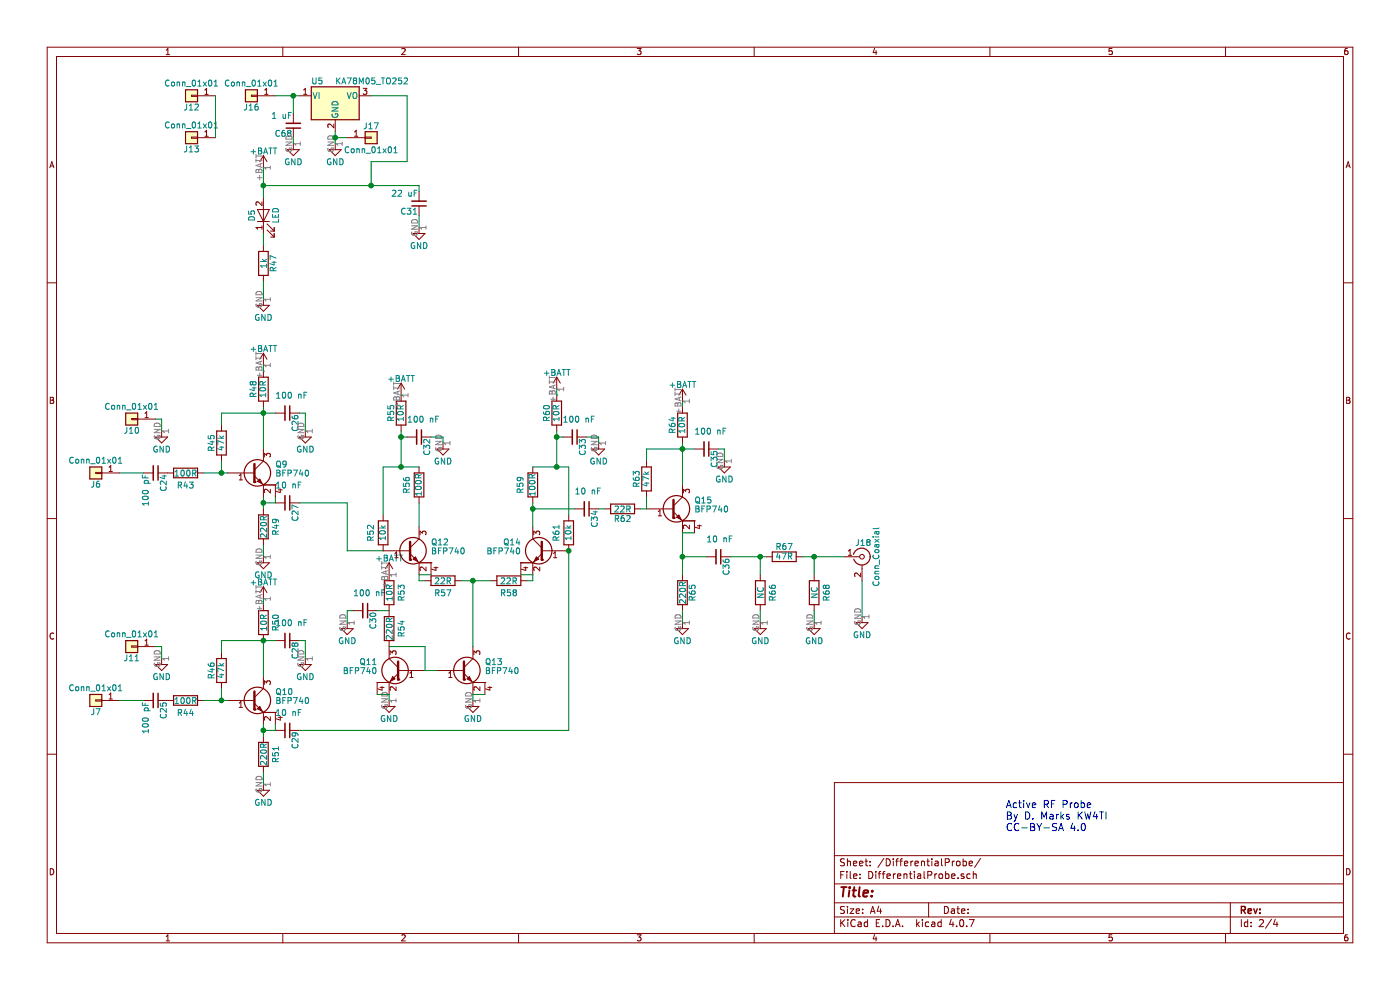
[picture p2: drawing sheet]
EESchema Schematic File Version 2
LIBS:power
LIBS:device
LIBS:switches
LIBS:relays
LIBS:motors
LIBS:transistors
LIBS:conn
LIBS:linear
LIBS:regul
LIBS:74xx
LIBS:cmos4000
LIBS:adc-dac
LIBS:memory
LIBS:xilinx
LIBS:microcontrollers
LIBS:dsp
LIBS:microchip
LIBS:analog_switches
LIBS:motorola
LIBS:texas
LIBS:intel
LIBS:audio
LIBS:interface
LIBS:digital-audio
LIBS:philips
LIBS:display
LIBS:cypress
LIBS:siliconi
LIBS:opto
LIBS:atmel
LIBS:contrib
LIBS:valves
LIBS:bfp740
LIBS:RFUtilityKnife-cache
EELAYER 25 0
EELAYER END
$Descr A4 11693 8268
encoding utf-8
Sheet 2 4
Title ""
Date ""
Rev ""
Comp ""
Comment1 ""
Comment2 ""
Comment3 ""
Comment4 ""
$EndDescr
$Comp
L C_Small C24
U 1 1
P 1300 3950
F 0 "C24" H 1310 4020 50  0000 L CNN
F 1 "100 pF" H 1310 3870 50  0000 L CNN
F 2 "Capacitors_SMD:C_0402_NoSilk" H 1300 3950 50  0001 C CNN
F 3 "" H 1300 3950 50  0001 C CNN
F 4 " C1546" H 1300 3950 60  0001 C CNN "LCSC"
	1    1300 3950
	0    1    1    0   
$EndComp
$Comp
L GND #PWR042
U 1 1
P 2200 4650
F 0 "#PWR042" H 2200 4400 50  0001 C CNN
F 1 "GND" H 2200 4500 50  0000 C CNN
F 2 "" H 2200 4650 50  0001 C CNN
F 3 "" H 2200 4650 50  0001 C CNN
	1    2200 4650
	1    0    0    -1  
$EndComp
$Comp
L Conn_01x01 J6
U 1 1
P 800 3950
F 0 "J6" H 800 4050 50  0000 C CNN
F 1 "Conn_01x01" H 800 3850 50  0000 C CNN
F 2 "RFUtilityKnife:PadHole" H 800 3950 50  0001 C CNN
F 3 "" H 800 3950 50  0001 C CNN
	1    800  3950
	-1   0    0    1   
$EndComp
$Comp
L R R49
U 1 1
P 2200 4400
F 0 "R49" V 2300 4400 50  0000 C CNN
F 1 "220R" V 2200 4400 50  0000 C CNN
F 2 "Resistors_SMD:R_0402_NoSilk" V 2130 4400 50  0001 C CNN
F 3 "" H 2200 4400 50  0001 C CNN
F 4 "C25091" V 2200 4400 60  0001 C CNN "LCSC"
	1    2200 4400
	1    0    0    -1  
$EndComp
$Comp
L C_Small C27
U 1 1
P 2400 4200
F 0 "C27" H 2410 4270 50  0000 L CNN
F 1 "10 nF" V 2250 4100 50  0000 L CNN
F 2 "Capacitors_SMD:C_0402_NoSilk" H 2400 4200 50  0001 C CNN
F 3 "" H 2400 4200 50  0001 C CNN
F 4 " C15195" H 2400 4200 60  0001 C CNN "LCSC"
	1    2400 4200
	0    1    1    0   
$EndComp
$Comp
L C_Small C34
U 1 1
P 4900 4250
F 0 "C34" H 4910 4320 50  0000 L CNN
F 1 "10 nF" V 4750 4150 50  0000 L CNN
F 2 "Capacitors_SMD:C_0402_NoSilk" H 4900 4250 50  0001 C CNN
F 3 "" H 4900 4250 50  0001 C CNN
F 4 " C15195" H 4900 4250 60  0001 C CNN "LCSC"
	1    4900 4250
	0    1    1    0   
$EndComp
$Comp
L C_Small C36
U 1 1
P 6000 4650
F 0 "C36" H 6010 4720 50  0000 L CNN
F 1 "10 nF" V 5850 4550 50  0000 L CNN
F 2 "Capacitors_SMD:C_0402_NoSilk" H 6000 4650 50  0001 C CNN
F 3 "" H 6000 4650 50  0001 C CNN
F 4 " C15195" H 6000 4650 60  0001 C CNN "LCSC"
	1    6000 4650
	0    1    1    0   
$EndComp
$Comp
L R R65
U 1 1
P 5700 4950
F 0 "R65" V 5780 4950 50  0000 C CNN
F 1 "220R" V 5700 4950 50  0000 C CNN
F 2 "Resistors_SMD:R_0402_NoSilk" V 5630 4950 50  0001 C CNN
F 3 "" H 5700 4950 50  0001 C CNN
F 4 "C25091" V 5700 4950 60  0001 C CNN "LCSC"
	1    5700 4950
	1    0    0    -1  
$EndComp
$Comp
L GND #PWR043
U 1 1
P 2800 1200
F 0 "#PWR043" H 2800 950 50  0001 C CNN
F 1 "GND" H 2800 1050 50  0000 C CNN
F 2 "" H 2800 1200 50  0001 C CNN
F 3 "" H 2800 1200 50  0001 C CNN
	1    2800 1200
	1    0    0    -1  
$EndComp
$Comp
L Conn_01x01 J10
U 1 1
P 1100 3500
F 0 "J10" H 1100 3600 50  0000 C CNN
F 1 "Conn_01x01" H 1100 3400 50  0000 C CNN
F 2 "RFUtilityKnife:PadHole" H 1100 3500 50  0001 C CNN
F 3 "" H 1100 3500 50  0001 C CNN
	1    1100 3500
	-1   0    0    1   
$EndComp
$Comp
L GND #PWR044
U 1 1
P 1350 3600
F 0 "#PWR044" H 1350 3350 50  0001 C CNN
F 1 "GND" H 1350 3450 50  0000 C CNN
F 2 "" H 1350 3600 50  0001 C CNN
F 3 "" H 1350 3600 50  0001 C CNN
	1    1350 3600
	1    0    0    -1  
$EndComp
$Comp
L Conn_01x01 J16
U 1 1
P 2100 800
F 0 "J16" H 2100 900 50  0000 C CNN
F 1 "Conn_01x01" H 2100 700 50  0000 C CNN
F 2 "RFUtilityKnife:PadHole" H 2100 800 50  0001 C CNN
F 3 "" H 2100 800 50  0001 C CNN
	1    2100 800 
	-1   0    0    1   
$EndComp
$Comp
L Conn_01x01 J17
U 1 1
P 3100 1150
F 0 "J17" H 3100 1250 50  0000 C CNN
F 1 "Conn_01x01" H 3100 1050 50  0000 C CNN
F 2 "RFUtilityKnife:PadHole" H 3100 1150 50  0001 C CNN
F 3 "" H 3100 1150 50  0001 C CNN
	1    3100 1150
	1    0    0    -1  
$EndComp
$Comp
L LED D5
U 1 1
P 2200 1800
F 0 "D5" H 2200 1900 50  0000 C CNN
F 1 "LED" H 2200 1700 50  0000 C CNN
F 2 "LEDs:LED_0805_HandSoldering" H 2200 1800 50  0001 C CNN
F 3 "" H 2200 1800 50  0001 C CNN
F 4 "C2296" H 2200 1800 60  0001 C CNN "LCSC"
	1    2200 1800
	0    -1   -1   0   
$EndComp
$Comp
L R R47
U 1 1
P 2200 2200
F 0 "R47" V 2280 2200 50  0000 C CNN
F 1 "1k" V 2200 2200 50  0000 C CNN
F 2 "Resistors_SMD:R_0805_HandSoldering" V 2130 2200 50  0001 C CNN
F 3 "" H 2200 2200 50  0001 C CNN
F 4 "C17513" V 2200 2200 60  0001 C CNN "LCSC"
	1    2200 2200
	1    0    0    -1  
$EndComp
$Comp
L GND #PWR045
U 1 1
P 2200 2500
F 0 "#PWR045" H 2200 2250 50  0001 C CNN
F 1 "GND" H 2200 2350 50  0000 C CNN
F 2 "" H 2200 2500 50  0001 C CNN
F 3 "" H 2200 2500 50  0001 C CNN
	1    2200 2500
	1    0    0    -1  
$EndComp
$Comp
L C_Small C31
U 1 1
P 3500 1700
F 0 "C31" H 3510 1770 50  0000 L CNN
F 1 "22 uF" H 3510 1620 50  0000 L CNN
F 2 "Capacitors_SMD:C_0805_HandSoldering" H 3500 1700 50  0001 C CNN
F 3 "" H 3500 1700 50  0001 C CNN
F 4 "C45783" H 3500 1700 60  0001 C CNN "LCSC"
	1    3500 1700
	-1   0    0    1   
$EndComp
$Comp
L C_Small C26
U 1 1
P 2400 3450
F 0 "C26" H 2410 3520 50  0000 L CNN
F 1 "100 nF" V 2250 3350 50  0000 L CNN
F 2 "Capacitors_SMD:C_0402_NoSilk" H 2400 3450 50  0001 C CNN
F 3 "" H 2400 3450 50  0001 C CNN
F 4 " C1525" H 2400 3450 60  0001 C CNN "LCSC"
	1    2400 3450
	0    1    1    0   
$EndComp
$Comp
L GND #PWR046
U 1 1
P 2550 3600
F 0 "#PWR046" H 2550 3350 50  0001 C CNN
F 1 "GND" H 2550 3450 50  0000 C CNN
F 2 "" H 2550 3600 50  0001 C CNN
F 3 "" H 2550 3600 50  0001 C CNN
	1    2550 3600
	1    0    0    -1  
$EndComp
$Comp
L GND #PWR047
U 1 1
P 5700 5200
F 0 "#PWR047" H 5700 4950 50  0001 C CNN
F 1 "GND" H 5700 5050 50  0000 C CNN
F 2 "" H 5700 5200 50  0001 C CNN
F 3 "" H 5700 5200 50  0001 C CNN
	1    5700 5200
	1    0    0    -1  
$EndComp
$Comp
L Conn_Coaxial J18
U 1 1
P 7200 4650
F 0 "J18" H 7210 4770 50  0000 C CNN
F 1 "Conn_Coaxial" V 7315 4650 50  0000 C CNN
F 2 "RFUtilityKnife:Amphenol_RF_SMA_132289" H 7200 4650 50  0001 C CNN
F 3 "" H 7200 4650 50  0001 C CNN
	1    7200 4650
	1    0    0    -1  
$EndComp
$Comp
L GND #PWR048
U 1 1
P 7200 5150
F 0 "#PWR048" H 7200 4900 50  0001 C CNN
F 1 "GND" H 7200 5000 50  0000 C CNN
F 2 "" H 7200 5150 50  0001 C CNN
F 3 "" H 7200 5150 50  0001 C CNN
	1    7200 5150
	1    0    0    -1  
$EndComp
$Comp
L GND #PWR049
U 1 1
P 3500 1900
F 0 "#PWR049" H 3500 1650 50  0001 C CNN
F 1 "GND" H 3500 1750 50  0000 C CNN
F 2 "" H 3500 1900 50  0001 C CNN
F 3 "" H 3500 1900 50  0001 C CNN
	1    3500 1900
	1    0    0    -1  
$EndComp
Text Notes 8400 6950 0    60   ~ 0
Active RF Probe\nBy D. Marks KW4TI\nCC-BY-SA 4.0
$Comp
L Conn_01x01 J12
U 1 1
P 1600 800
F 0 "J12" H 1600 900 50  0000 C CNN
F 1 "Conn_01x01" H 1600 700 50  0000 C CNN
F 2 "RFUtilityKnife:PadHole" H 1600 800 50  0001 C CNN
F 3 "" H 1600 800 50  0001 C CNN
	1    1600 800 
	-1   0    0    1   
$EndComp
$Comp
L Conn_01x01 J13
U 1 1
P 1600 1150
F 0 "J13" H 1600 1250 50  0000 C CNN
F 1 "Conn_01x01" H 1600 1050 50  0000 C CNN
F 2 "RFUtilityKnife:PadHole" H 1600 1150 50  0001 C CNN
F 3 "" H 1600 1150 50  0001 C CNN
	1    1600 1150
	-1   0    0    1   
$EndComp
$Comp
L R R45
U 1 1
P 1850 3700
F 0 "R45" V 1930 3700 50  0000 C CNN
F 1 "47k" V 1850 3700 50  0000 C CNN
F 2 "Resistors_SMD:R_0402_NoSilk" V 1780 3700 50  0001 C CNN
F 3 "" H 1850 3700 50  0001 C CNN
F 4 "C25792" V 1850 3700 60  0001 C CNN "LCSC"
	1    1850 3700
	-1   0    0    1   
$EndComp
$Comp
L R R63
U 1 1
P 5400 4000
F 0 "R63" V 5480 4000 50  0000 C CNN
F 1 "47k" V 5400 4000 50  0000 C CNN
F 2 "Resistors_SMD:R_0402_NoSilk" V 5330 4000 50  0001 C CNN
F 3 "" H 5400 4000 50  0001 C CNN
F 4 "C25792" V 5400 4000 60  0001 C CNN "LCSC"
	1    5400 4000
	-1   0    0    1   
$EndComp
$Comp
L C_Small C25
U 1 1
P 1300 5850
F 0 "C25" H 1310 5920 50  0000 L CNN
F 1 "100 pF" H 1310 5770 50  0000 L CNN
F 2 "Capacitors_SMD:C_0402_NoSilk" H 1300 5850 50  0001 C CNN
F 3 "" H 1300 5850 50  0001 C CNN
F 4 " C1546" H 1300 5850 60  0001 C CNN "LCSC"
	1    1300 5850
	0    1    1    0   
$EndComp
$Comp
L GND #PWR050
U 1 1
P 2200 6550
F 0 "#PWR050" H 2200 6300 50  0001 C CNN
F 1 "GND" H 2200 6400 50  0000 C CNN
F 2 "" H 2200 6550 50  0001 C CNN
F 3 "" H 2200 6550 50  0001 C CNN
	1    2200 6550
	1    0    0    -1  
$EndComp
$Comp
L Conn_01x01 J7
U 1 1
P 800 5850
F 0 "J7" H 800 5950 50  0000 C CNN
F 1 "Conn_01x01" H 800 5750 50  0000 C CNN
F 2 "RFUtilityKnife:PadHole" H 800 5850 50  0001 C CNN
F 3 "" H 800 5850 50  0001 C CNN
	1    800  5850
	-1   0    0    1   
$EndComp
$Comp
L R R51
U 1 1
P 2200 6300
F 0 "R51" V 2300 6300 50  0000 C CNN
F 1 "220R" V 2200 6300 50  0000 C CNN
F 2 "Resistors_SMD:R_0402_NoSilk" V 2130 6300 50  0001 C CNN
F 3 "" H 2200 6300 50  0001 C CNN
F 4 "C25091" V 2200 6300 60  0001 C CNN "LCSC"
	1    2200 6300
	1    0    0    -1  
$EndComp
$Comp
L C_Small C29
U 1 1
P 2400 6100
F 0 "C29" H 2410 6170 50  0000 L CNN
F 1 "10 nF" V 2250 6000 50  0000 L CNN
F 2 "Capacitors_SMD:C_0402_NoSilk" H 2400 6100 50  0001 C CNN
F 3 "" H 2400 6100 50  0001 C CNN
F 4 " C15195" H 2400 6100 60  0001 C CNN "LCSC"
	1    2400 6100
	0    1    1    0   
$EndComp
$Comp
L Conn_01x01 J11
U 1 1
P 1100 5400
F 0 "J11" H 1100 5500 50  0000 C CNN
F 1 "Conn_01x01" H 1100 5300 50  0000 C CNN
F 2 "RFUtilityKnife:PadHole" H 1100 5400 50  0001 C CNN
F 3 "" H 1100 5400 50  0001 C CNN
	1    1100 5400
	-1   0    0    1   
$EndComp
$Comp
L GND #PWR051
U 1 1
P 1350 5500
F 0 "#PWR051" H 1350 5250 50  0001 C CNN
F 1 "GND" H 1350 5350 50  0000 C CNN
F 2 "" H 1350 5500 50  0001 C CNN
F 3 "" H 1350 5500 50  0001 C CNN
	1    1350 5500
	1    0    0    -1  
$EndComp
$Comp
L C_Small C28
U 1 1
P 2400 5350
F 0 "C28" H 2410 5420 50  0000 L CNN
F 1 "100 nF" V 2250 5250 50  0000 L CNN
F 2 "Capacitors_SMD:C_0402_NoSilk" H 2400 5350 50  0001 C CNN
F 3 "" H 2400 5350 50  0001 C CNN
F 4 " C1525" H 2400 5350 60  0001 C CNN "LCSC"
	1    2400 5350
	0    1    1    0   
$EndComp
$Comp
L GND #PWR052
U 1 1
P 2550 5500
F 0 "#PWR052" H 2550 5250 50  0001 C CNN
F 1 "GND" H 2550 5350 50  0000 C CNN
F 2 "" H 2550 5500 50  0001 C CNN
F 3 "" H 2550 5500 50  0001 C CNN
	1    2550 5500
	1    0    0    -1  
$EndComp
$Comp
L R R46
U 1 1
P 1850 5600
F 0 "R46" V 1930 5600 50  0000 C CNN
F 1 "47k" V 1850 5600 50  0000 C CNN
F 2 "Resistors_SMD:R_0402_NoSilk" V 1780 5600 50  0001 C CNN
F 3 "" H 1850 5600 50  0001 C CNN
F 4 "C25792" V 1850 5600 60  0001 C CNN "LCSC"
	1    1850 5600
	-1   0    0    1   
$EndComp
$Comp
L GND #PWR053
U 1 1
P 3250 5850
F 0 "#PWR053" H 3250 5600 50  0001 C CNN
F 1 "GND" H 3250 5700 50  0000 C CNN
F 2 "" H 3250 5850 50  0001 C CNN
F 3 "" H 3250 5850 50  0001 C CNN
	1    3250 5850
	1    0    0    -1  
$EndComp
$Comp
L GND #PWR054
U 1 1
P 3950 5850
F 0 "#PWR054" H 3950 5600 50  0001 C CNN
F 1 "GND" H 3950 5700 50  0000 C CNN
F 2 "" H 3950 5850 50  0001 C CNN
F 3 "" H 3950 5850 50  0001 C CNN
	1    3950 5850
	1    0    0    -1  
$EndComp
$Comp
L R R54
U 1 1
P 3250 5250
F 0 "R54" V 3350 5250 50  0000 C CNN
F 1 "220R" V 3250 5250 50  0000 C CNN
F 2 "Resistors_SMD:R_0402_NoSilk" V 3180 5250 50  0001 C CNN
F 3 "" H 3250 5250 50  0001 C CNN
F 4 "C25091" V 3250 5250 60  0001 C CNN "LCSC"
	1    3250 5250
	1    0    0    -1  
$EndComp
$Comp
L R R57
U 1 1
P 3700 4850
F 0 "R57" V 3800 4850 50  0000 C CNN
F 1 "22R" V 3700 4850 50  0000 C CNN
F 2 "Resistors_SMD:R_0402_NoSilk" V 3630 4850 50  0001 C CNN
F 3 "" H 3700 4850 50  0001 C CNN
F 4 "C25092" V 3700 4850 60  0001 C CNN "LCSC"
	1    3700 4850
	0    1    1    0   
$EndComp
$Comp
L R R58
U 1 1
P 4250 4850
F 0 "R58" V 4350 4850 50  0000 C CNN
F 1 "22R" V 4250 4850 50  0000 C CNN
F 2 "Resistors_SMD:R_0402_NoSilk" V 4180 4850 50  0001 C CNN
F 3 "" H 4250 4850 50  0001 C CNN
F 4 "C25092" V 4250 4850 60  0001 C CNN "LCSC"
	1    4250 4850
	0    1    1    0   
$EndComp
$Comp
L R R52
U 1 1
P 3200 4450
F 0 "R52" V 3300 4450 50  0000 C CNN
F 1 "10k" V 3200 4450 50  0000 C CNN
F 2 "Resistors_SMD:R_0402_NoSilk" V 3130 4450 50  0001 C CNN
F 3 "" H 3200 4450 50  0001 C CNN
F 4 " C25744" V 3200 4450 60  0001 C CNN "LCSC"
	1    3200 4450
	-1   0    0    1   
$EndComp
$Comp
L R R61
U 1 1
P 4750 4450
F 0 "R61" V 4850 4450 50  0000 C CNN
F 1 "10k" V 4750 4450 50  0000 C CNN
F 2 "Resistors_SMD:R_0402_NoSilk" V 4680 4450 50  0001 C CNN
F 3 "" H 4750 4450 50  0001 C CNN
F 4 " C25744" V 4750 4450 60  0001 C CNN "LCSC"
	1    4750 4450
	-1   0    0    1   
$EndComp
$Comp
L R R56
U 1 1
P 3500 4050
F 0 "R56" V 3600 4050 50  0000 C CNN
F 1 "100R" V 3500 4050 50  0000 C CNN
F 2 "Resistors_SMD:R_0402_NoSilk" V 3430 4050 50  0001 C CNN
F 3 "" H 3500 4050 50  0001 C CNN
F 4 "C25076" V 3500 4050 60  0001 C CNN "LCSC"
	1    3500 4050
	-1   0    0    1   
$EndComp
$Comp
L R R59
U 1 1
P 4450 4050
F 0 "R59" V 4550 4050 50  0000 C CNN
F 1 "100R" V 4450 4050 50  0000 C CNN
F 2 "Resistors_SMD:R_0402_NoSilk" V 4380 4050 50  0001 C CNN
F 3 "" H 4450 4050 50  0001 C CNN
F 4 "C25076" V 4450 4050 60  0001 C CNN "LCSC"
	1    4450 4050
	-1   0    0    1   
$EndComp
$Comp
L GND #PWR055
U 1 1
P 6050 3850
F 0 "#PWR055" H 6050 3600 50  0001 C CNN
F 1 "GND" H 6050 3700 50  0000 C CNN
F 2 "" H 6050 3850 50  0001 C CNN
F 3 "" H 6050 3850 50  0001 C CNN
	1    6050 3850
	1    0    0    -1  
$EndComp
$Comp
L C_Small C35
U 1 1
P 5900 3750
F 0 "C35" H 5910 3820 50  0000 L CNN
F 1 "100 nF" V 5750 3650 50  0000 L CNN
F 2 "Capacitors_SMD:C_0402_NoSilk" H 5900 3750 50  0001 C CNN
F 3 "" H 5900 3750 50  0001 C CNN
F 4 " C1525" H 5900 3750 60  0001 C CNN "LCSC"
	1    5900 3750
	0    1    1    0   
$EndComp
$Comp
L GND #PWR056
U 1 1
P 2900 5200
F 0 "#PWR056" H 2900 4950 50  0001 C CNN
F 1 "GND" H 2900 5050 50  0000 C CNN
F 2 "" H 2900 5200 50  0001 C CNN
F 3 "" H 2900 5200 50  0001 C CNN
	1    2900 5200
	1    0    0    -1  
$EndComp
$Comp
L C_Small C30
U 1 1
P 3050 5100
F 0 "C30" H 3060 5170 50  0000 L CNN
F 1 "100 nF" V 2900 5000 50  0000 L CNN
F 2 "Capacitors_SMD:C_0402_NoSilk" H 3050 5100 50  0001 C CNN
F 3 "" H 3050 5100 50  0001 C CNN
F 4 " C1525" H 3050 5100 60  0001 C CNN "LCSC"
	1    3050 5100
	0    1    1    0   
$EndComp
$Comp
L R R48
U 1 1
P 2200 3250
F 0 "R48" V 2280 3250 50  0000 C CNN
F 1 "10R" V 2200 3250 50  0000 C CNN
F 2 "Resistors_SMD:R_0402_NoSilk" V 2130 3250 50  0001 C CNN
F 3 "" H 2200 3250 50  0001 C CNN
F 4 " C25077" V 2200 3250 60  0001 C CNN "LCSC"
	1    2200 3250
	-1   0    0    1   
$EndComp
$Comp
L R R60
U 1 1
P 4650 3450
F 0 "R60" V 4730 3450 50  0000 C CNN
F 1 "10R" V 4650 3450 50  0000 C CNN
F 2 "Resistors_SMD:R_0402_NoSilk" V 4580 3450 50  0001 C CNN
F 3 "" H 4650 3450 50  0001 C CNN
F 4 " C25077" V 4650 3450 60  0001 C CNN "LCSC"
	1    4650 3450
	-1   0    0    1   
$EndComp
$Comp
L R R64
U 1 1
P 5700 3550
F 0 "R64" V 5780 3550 50  0000 C CNN
F 1 "10R" V 5700 3550 50  0000 C CNN
F 2 "Resistors_SMD:R_0402_NoSilk" V 5630 3550 50  0001 C CNN
F 3 "" H 5700 3550 50  0001 C CNN
F 4 " C25077" V 5700 3550 60  0001 C CNN "LCSC"
	1    5700 3550
	-1   0    0    1   
$EndComp
$Comp
L R R53
U 1 1
P 3250 4950
F 0 "R53" V 3350 4950 50  0000 C CNN
F 1 "10R" V 3250 4950 50  0000 C CNN
F 2 "Resistors_SMD:R_0402_NoSilk" V 3180 4950 50  0001 C CNN
F 3 "" H 3250 4950 50  0001 C CNN
F 4 " C25077" V 3250 4950 60  0001 C CNN "LCSC"
	1    3250 4950
	1    0    0    -1  
$EndComp
$Comp
L R R50
U 1 1
P 2200 5200
F 0 "R50" V 2300 5200 50  0000 C CNN
F 1 "10R" V 2200 5200 50  0000 C CNN
F 2 "Resistors_SMD:R_0402_NoSilk" V 2130 5200 50  0001 C CNN
F 3 "" H 2200 5200 50  0001 C CNN
F 4 " C25077" V 2200 5200 60  0001 C CNN "LCSC"
	1    2200 5200
	1    0    0    -1  
$EndComp
$Comp
L C_Small C33
U 1 1
P 4800 3650
F 0 "C33" H 4810 3720 50  0000 L CNN
F 1 "100 nF" V 4650 3550 50  0000 L CNN
F 2 "Capacitors_SMD:C_0402_NoSilk" H 4800 3650 50  0001 C CNN
F 3 "" H 4800 3650 50  0001 C CNN
F 4 " C1525" H 4800 3650 60  0001 C CNN "LCSC"
	1    4800 3650
	0    1    1    0   
$EndComp
$Comp
L GND #PWR057
U 1 1
P 5000 3700
F 0 "#PWR057" H 5000 3450 50  0001 C CNN
F 1 "GND" H 5000 3550 50  0000 C CNN
F 2 "" H 5000 3700 50  0001 C CNN
F 3 "" H 5000 3700 50  0001 C CNN
	1    5000 3700
	1    0    0    -1  
$EndComp
$Comp
L R R55
U 1 1
P 3350 3450
F 0 "R55" V 3430 3450 50  0000 C CNN
F 1 "10R" V 3350 3450 50  0000 C CNN
F 2 "Resistors_SMD:R_0402_NoSilk" V 3280 3450 50  0001 C CNN
F 3 "" H 3350 3450 50  0001 C CNN
F 4 " C25077" V 3350 3450 60  0001 C CNN "LCSC"
	1    3350 3450
	-1   0    0    1   
$EndComp
$Comp
L C_Small C32
U 1 1
P 3500 3650
F 0 "C32" H 3510 3720 50  0000 L CNN
F 1 "100 nF" V 3350 3550 50  0000 L CNN
F 2 "Capacitors_SMD:C_0402_NoSilk" H 3500 3650 50  0001 C CNN
F 3 "" H 3500 3650 50  0001 C CNN
F 4 " C1525" H 3500 3650 60  0001 C CNN "LCSC"
	1    3500 3650
	0    1    1    0   
$EndComp
$Comp
L GND #PWR058
U 1 1
P 3700 3700
F 0 "#PWR058" H 3700 3450 50  0001 C CNN
F 1 "GND" H 3700 3550 50  0000 C CNN
F 2 "" H 3700 3700 50  0001 C CNN
F 3 "" H 3700 3700 50  0001 C CNN
	1    3700 3700
	1    0    0    -1  
$EndComp
$Comp
L R R66
U 1 1
P 6350 4950
F 0 "R66" V 6450 4950 50  0000 C CNN
F 1 "NC" V 6350 4950 50  0000 C CNN
F 2 "Resistors_SMD:R_0402_NoSilk" V 6280 4950 50  0001 C CNN
F 3 "" H 6350 4950 50  0001 C CNN
	1    6350 4950
	1    0    0    -1  
$EndComp
$Comp
L GND #PWR059
U 1 1
P 6350 5200
F 0 "#PWR059" H 6350 4950 50  0001 C CNN
F 1 "GND" H 6350 5050 50  0000 C CNN
F 2 "" H 6350 5200 50  0001 C CNN
F 3 "" H 6350 5200 50  0001 C CNN
	1    6350 5200
	1    0    0    -1  
$EndComp
$Comp
L R R68
U 1 1
P 6800 4950
F 0 "R68" V 6900 4950 50  0000 C CNN
F 1 "NC" V 6800 4950 50  0000 C CNN
F 2 "Resistors_SMD:R_0402_NoSilk" V 6730 4950 50  0001 C CNN
F 3 "" H 6800 4950 50  0001 C CNN
	1    6800 4950
	1    0    0    -1  
$EndComp
$Comp
L GND #PWR060
U 1 1
P 6800 5200
F 0 "#PWR060" H 6800 4950 50  0001 C CNN
F 1 "GND" H 6800 5050 50  0000 C CNN
F 2 "" H 6800 5200 50  0001 C CNN
F 3 "" H 6800 5200 50  0001 C CNN
	1    6800 5200
	1    0    0    -1  
$EndComp
$Comp
L R R67
U 1 1
P 6550 4650
F 0 "R67" V 6630 4650 50  0000 C CNN
F 1 "47R" V 6550 4650 50  0000 C CNN
F 2 "Resistors_SMD:R_0402_NoSilk" V 6480 4650 50  0001 C CNN
F 3 "" H 6550 4650 50  0001 C CNN
F 4 "C25118" V 6550 4650 60  0001 C CNN "LCSC"
	1    6550 4650
	0    -1   -1   0   
$EndComp
$Comp
L R R43
U 1 1
P 1550 3950
F 0 "R43" V 1650 3950 50  0000 C CNN
F 1 "100R" V 1550 3950 50  0000 C CNN
F 2 "Resistors_SMD:R_0402_NoSilk" V 1480 3950 50  0001 C CNN
F 3 "" H 1550 3950 50  0001 C CNN
F 4 "C25076" V 1550 3950 60  0001 C CNN "LCSC"
	1    1550 3950
	0    1    1    0   
$EndComp
$Comp
L R R44
U 1 1
P 1550 5850
F 0 "R44" V 1650 5850 50  0000 C CNN
F 1 "100R" V 1550 5850 50  0000 C CNN
F 2 "Resistors_SMD:R_0402_NoSilk" V 1480 5850 50  0001 C CNN
F 3 "" H 1550 5850 50  0001 C CNN
F 4 "C25076" V 1550 5850 60  0001 C CNN "LCSC"
	1    1550 5850
	0    1    1    0   
$EndComp
$Comp
L R R62
U 1 1
P 5200 4250
F 0 "R62" V 5280 4250 50  0000 C CNN
F 1 "22R" V 5200 4250 50  0000 C CNN
F 2 "Resistors_SMD:R_0402_NoSilk" V 5130 4250 50  0001 C CNN
F 3 "" H 5200 4250 50  0001 C CNN
F 4 "C25092" V 5200 4250 60  0001 C CNN "LCSC"
	1    5200 4250
	0    1    1    0   
$EndComp
$Comp
L +BATT #PWR061
U 1 1
P 2200 1400
F 0 "#PWR061" H 2200 1250 50  0001 C CNN
F 1 "+BATT" H 2200 1540 50  0000 C CNN
F 2 "" H 2200 1400 50  0001 C CNN
F 3 "" H 2200 1400 50  0001 C CNN
	1    2200 1400
	1    0    0    -1  
$EndComp
$Comp
L +BATT #PWR062
U 1 1
P 2200 3050
F 0 "#PWR062" H 2200 2900 50  0001 C CNN
F 1 "+BATT" H 2200 3190 50  0000 C CNN
F 2 "" H 2200 3050 50  0001 C CNN
F 3 "" H 2200 3050 50  0001 C CNN
	1    2200 3050
	1    0    0    -1  
$EndComp
$Comp
L +BATT #PWR063
U 1 1
P 3350 3300
F 0 "#PWR063" H 3350 3150 50  0001 C CNN
F 1 "+BATT" H 3350 3440 50  0000 C CNN
F 2 "" H 3350 3300 50  0001 C CNN
F 3 "" H 3350 3300 50  0001 C CNN
	1    3350 3300
	1    0    0    -1  
$EndComp
$Comp
L +BATT #PWR064
U 1 1
P 4650 3250
F 0 "#PWR064" H 4650 3100 50  0001 C CNN
F 1 "+BATT" H 4650 3390 50  0000 C CNN
F 2 "" H 4650 3250 50  0001 C CNN
F 3 "" H 4650 3250 50  0001 C CNN
	1    4650 3250
	1    0    0    -1  
$EndComp
$Comp
L +BATT #PWR065
U 1 1
P 5700 3350
F 0 "#PWR065" H 5700 3200 50  0001 C CNN
F 1 "+BATT" H 5700 3490 50  0000 C CNN
F 2 "" H 5700 3350 50  0001 C CNN
F 3 "" H 5700 3350 50  0001 C CNN
	1    5700 3350
	1    0    0    -1  
$EndComp
$Comp
L +BATT #PWR066
U 1 1
P 2200 5000
F 0 "#PWR066" H 2200 4850 50  0001 C CNN
F 1 "+BATT" H 2200 5140 50  0000 C CNN
F 2 "" H 2200 5000 50  0001 C CNN
F 3 "" H 2200 5000 50  0001 C CNN
	1    2200 5000
	1    0    0    -1  
$EndComp
$Comp
L +BATT #PWR067
U 1 1
P 3250 4800
F 0 "#PWR067" H 3250 4650 50  0001 C CNN
F 1 "+BATT" H 3250 4940 50  0000 C CNN
F 2 "" H 3250 4800 50  0001 C CNN
F 3 "" H 3250 4800 50  0001 C CNN
	1    3250 4800
	1    0    0    -1  
$EndComp
$Comp
L BFP740 Q9
U 1 1
P 2100 3950
F 0 "Q9" H 2300 4025 50  0000 L CNN
F 1 "BFP740" H 2300 3950 50  0000 L CNN
F 2 "TO_SOT_Packages_SMD:SOT-343_SC-70-4_Handsoldering" H 2300 3875 50  0001 L CIN
F 3 "" H 2100 3950 50  0001 L CNN
	1    2100 3950
	1    0    0    -1  
$EndComp
$Comp
L BFP740 Q12
U 1 1
P 3400 4600
F 0 "Q12" H 3600 4675 50  0000 L CNN
F 1 "BFP740" H 3600 4600 50  0000 L CNN
F 2 "TO_SOT_Packages_SMD:SOT-343_SC-70-4_Handsoldering" H 3600 4525 50  0001 L CIN
F 3 "" H 3400 4600 50  0001 L CNN
	1    3400 4600
	1    0    0    -1  
$EndComp
$Comp
L BFP740 Q10
U 1 1
P 2100 5850
F 0 "Q10" H 2300 5925 50  0000 L CNN
F 1 "BFP740" H 2300 5850 50  0000 L CNN
F 2 "TO_SOT_Packages_SMD:SOT-343_SC-70-4_Handsoldering" H 2300 5775 50  0001 L CIN
F 3 "" H 2100 5850 50  0001 L CNN
	1    2100 5850
	1    0    0    -1  
$EndComp
$Comp
L BFP740 Q11
U 1 1
P 3350 5600
F 0 "Q11" H 3550 5675 50  0000 L CNN
F 1 "BFP740" H 3550 5600 50  0000 L CNN
F 2 "TO_SOT_Packages_SMD:SOT-343_SC-70-4_Handsoldering" H 3550 5525 50  0001 L CIN
F 3 "" H 3350 5600 50  0001 L CNN
	1    3350 5600
	-1   0    0    -1  
$EndComp
$Comp
L BFP740 Q13
U 1 1
P 3850 5600
F 0 "Q13" H 4050 5675 50  0000 L CNN
F 1 "BFP740" H 4050 5600 50  0000 L CNN
F 2 "TO_SOT_Packages_SMD:SOT-343_SC-70-4_Handsoldering" H 4050 5525 50  0001 L CIN
F 3 "" H 3850 5600 50  0001 L CNN
	1    3850 5600
	1    0    0    -1  
$EndComp
$Comp
L BFP740 Q14
U 1 1
P 4550 4600
F 0 "Q14" H 4750 4675 50  0000 L CNN
F 1 "BFP740" H 4750 4600 50  0000 L CNN
F 2 "TO_SOT_Packages_SMD:SOT-343_SC-70-4_Handsoldering" H 4750 4525 50  0001 L CIN
F 3 "" H 4550 4600 50  0001 L CNN
	1    4550 4600
	-1   0    0    -1  
$EndComp
$Comp
L BFP740 Q15
U 1 1
P 5600 4250
F 0 "Q15" H 5800 4325 50  0000 L CNN
F 1 "BFP740" H 5800 4250 50  0000 L CNN
F 2 "TO_SOT_Packages_SMD:SOT-343_SC-70-4_Handsoldering" H 5800 4175 50  0001 L CIN
F 3 "" H 5600 4250 50  0001 L CNN
	1    5600 4250
	1    0    0    -1  
$EndComp
$Comp
L KA78M05_TO252 U5
U 1 1
P 2800 800
F 0 "U5" H 2650 925 50  0000 C CNN
F 1 "KA78M05_TO252" H 2800 925 50  0000 L CNN
F 2 "TO_SOT_Packages_SMD:TO-252-3_TabPin2" H 2800 1025 50  0001 C CIN
F 3 "" H 2800 750 50  0001 C CNN
F 4 "C58069" H 2800 800 60  0001 C CNN "LCSC"
	1    2800 800 
	1    0    0    -1  
$EndComp
Wire Wire Line
	1700 3950 1900 3950
Wire Wire Line
	2200 3400 2200 3750
Wire Wire Line
	1350 3500 1350 3600
Wire Wire Line
	1350 3500 1300 3500
Wire Wire Line
	2200 1550 3500 1550
Connection ~ 3100 1550
Wire Wire Line
	2800 1100 2800 1200
Wire Wire Line
	2800 1150 2900 1150
Wire Wire Line
	2200 2500 2200 2350
Wire Wire Line
	2200 2050 2200 1950
Wire Wire Line
	2200 1400 2200 1650
Wire Wire Line
	2200 4150 2200 4250
Wire Wire Line
	2200 4650 2200 4550
Wire Wire Line
	1850 3850 1850 3950
Connection ~ 1850 3950
Wire Wire Line
	2300 4200 2200 4200
Connection ~ 2200 4200
Wire Wire Line
	1850 3550 1850 3450
Connection ~ 2200 3450
Wire Wire Line
	2550 3600 2550 3450
Wire Wire Line
	2550 3450 2500 3450
Wire Wire Line
	5700 4450 5700 4800
Wire Wire Line
	5700 5100 5700 5200
Wire Wire Line
	5700 3700 5700 4050
Connection ~ 5700 3750
Wire Wire Line
	5700 4650 5900 4650
Connection ~ 5700 4650
Wire Wire Line
	7200 5150 7200 4850
Wire Wire Line
	3500 1550 3500 1600
Wire Wire Line
	3500 1800 3500 1900
Wire Wire Line
	1200 3950 1000 3950
Wire Wire Line
	1850 3450 2300 3450
Wire Wire Line
	5400 3750 5800 3750
Wire Wire Line
	1700 5850 1900 5850
Wire Wire Line
	2200 5350 2200 5650
Wire Wire Line
	1350 5400 1350 5500
Wire Wire Line
	1350 5400 1300 5400
Wire Wire Line
	2200 6050 2200 6150
Wire Wire Line
	2200 6550 2200 6450
Wire Wire Line
	1850 5750 1850 5850
Connection ~ 1850 5850
Wire Wire Line
	2300 6100 2200 6100
Connection ~ 2200 6100
Wire Wire Line
	1850 5450 1850 5350
Connection ~ 2200 5350
Wire Wire Line
	2550 5500 2550 5350
Wire Wire Line
	2550 5350 2500 5350
Wire Wire Line
	1200 5850 1000 5850
Wire Wire Line
	1850 5350 2300 5350
Wire Wire Line
	6100 4650 6400 4650
Wire Wire Line
	3550 5600 3550 5400
Wire Wire Line
	3650 5600 3550 5600
Wire Wire Line
	4450 4800 4450 4850
Wire Wire Line
	4450 4850 4400 4850
Wire Wire Line
	3850 4850 4100 4850
Wire Wire Line
	3550 4850 3500 4850
Wire Wire Line
	3500 4850 3500 4800
Connection ~ 3950 4850
Wire Wire Line
	4750 4600 4750 4600
Wire Wire Line
	4750 4600 4750 6100
Wire Wire Line
	2900 4600 3200 4600
Wire Wire Line
	2900 4600 2900 4200
Connection ~ 4750 4600
Wire Wire Line
	4450 4200 4450 4400
Wire Wire Line
	3500 4400 3500 4200
Connection ~ 4450 4250
Wire Wire Line
	3950 4850 3950 5400
Wire Wire Line
	3550 5400 3250 5400
Wire Wire Line
	4800 4250 4450 4250
Wire Wire Line
	4750 6100 2500 6100
Wire Wire Line
	2900 4200 2500 4200
Wire Wire Line
	6050 3750 6000 3750
Wire Wire Line
	6050 3850 6050 3750
Wire Wire Line
	2900 5100 2950 5100
Wire Wire Line
	2900 5200 2900 5100
Wire Wire Line
	3150 5100 3250 5100
Wire Wire Line
	2200 3100 2200 3100
Wire Wire Line
	4650 3600 4650 3900
Wire Wire Line
	4650 3300 4650 3300
Wire Wire Line
	5700 3350 5700 3400
Wire Wire Line
	3950 5800 3950 5850
Wire Wire Line
	3250 5800 3250 5850
Wire Wire Line
	2200 5050 2200 5000
Wire Wire Line
	4700 3650 4650 3650
Connection ~ 4650 3650
Wire Wire Line
	5000 3700 5000 3650
Wire Wire Line
	5000 3650 4900 3650
Wire Wire Line
	3200 3900 3200 4300
Wire Wire Line
	4750 3900 4750 4300
Wire Wire Line
	4450 3900 4750 3900
Connection ~ 4650 3900
Wire Wire Line
	3200 3900 3500 3900
Wire Wire Line
	3350 3300 3350 3300
Wire Wire Line
	3400 3650 3350 3650
Connection ~ 3350 3650
Wire Wire Line
	3700 3700 3700 3650
Wire Wire Line
	3700 3650 3600 3650
Wire Wire Line
	3350 3600 3350 3900
Connection ~ 3350 3900
Wire Wire Line
	6350 5100 6350 5200
Wire Wire Line
	6350 4650 6350 4800
Wire Wire Line
	6800 5200 6800 5100
Wire Wire Line
	6700 4650 7050 4650
Wire Wire Line
	6800 4650 6800 4800
Connection ~ 6350 4650
Connection ~ 6800 4650
Wire Wire Line
	5400 3850 5400 3750
Wire Wire Line
	5400 4150 5400 4250
Wire Wire Line
	5400 4250 5350 4250
Wire Wire Line
	5050 4250 5000 4250
Wire Wire Line
	2200 3050 2200 3100
Wire Wire Line
	4650 3250 4650 3300
Wire Wire Line
	2300 4150 2300 4200
Wire Wire Line
	3500 4800 3600 4800
Wire Wire Line
	2300 6050 2300 6100
Wire Wire Line
	3250 5800 3150 5800
Wire Wire Line
	4050 5800 3950 5800
Wire Wire Line
	4350 4800 4450 4800
Wire Wire Line
	5800 4450 5700 4450
Wire Wire Line
	1800 1150 1800 800 
Wire Wire Line
	2300 800  2500 800 
Connection ~ 2800 1150
Wire Wire Line
	3100 800  3400 800 
Wire Wire Line
	3400 800  3400 1350
Wire Wire Line
	3400 1350 3100 1350
Wire Wire Line
	3100 1350 3100 1550
Connection ~ 2200 1550
$Comp
L C_Small C68
U 1 1
P 2450 1050
F 0 "C68" H 2460 1120 50  0000 L CNN
F 1 "1 uF" H 2460 970 50  0000 L CNN
F 2 "Capacitors_SMD:C_0805_HandSoldering" H 2450 1050 50  0001 C CNN
F 3 "" H 2450 1050 50  0001 C CNN
F 4 "C28323" H 2450 1050 60  0001 C CNN "LCSC"
	1    2450 1050
	-1   0    0    1   
$EndComp
Wire Wire Line
	2450 950  2450 800 
Connection ~ 2450 800 
$Comp
L GND #PWR068
U 1 1
P 2450 1200
F 0 "#PWR068" H 2450 950 50  0001 C CNN
F 1 "GND" H 2450 1050 50  0000 C CNN
F 2 "" H 2450 1200 50  0001 C CNN
F 3 "" H 2450 1200 50  0001 C CNN
	1    2450 1200
	1    0    0    -1  
$EndComp
Wire Wire Line
	2450 1200 2450 1150
$EndSCHEMATC
